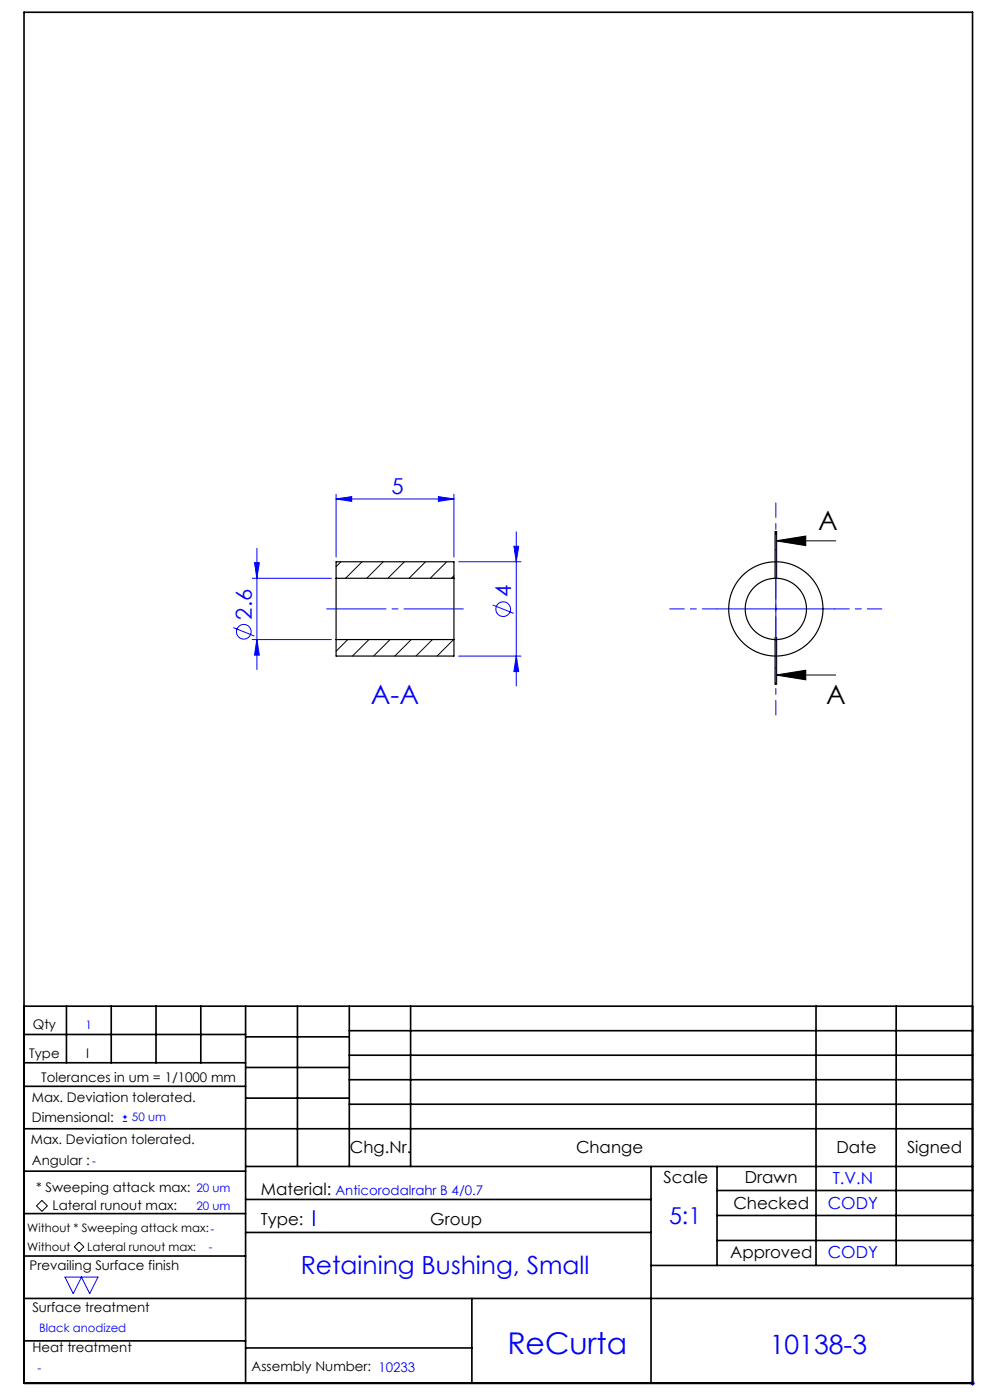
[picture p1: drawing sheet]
<svg xmlns="http://www.w3.org/2000/svg" width="210mm" height="297mm" viewBox="0 0 210 297" stroke-linecap="round" stroke-linejoin="round" font-family="sans-serif">
<g fill="none" stroke="#00f" stroke-width=".21">
<path d="M54 119.4h1l-.5 3.3zM54.5 116.3v25.7M71.3 105.9l3.3-.6v1.1zM71.3 104.9v13.3M71.3 105.9h25M93 105.3l3.3 .6-3.3 .5zM96.3 104.9v13.3M97.3 119.2h13.2M109 115.9h1l-.5 3.3zM109.5 112.8v32.7M164.6 116.7v25M49.5 133.1l4.4 1.8"/>
<path d="M53.5 122.7h16.8M53.5 135.7h16.8M54.5 135.7l.5 3.3h-1zM97.3 139.2h13.2M104.5 128.3l4.5 1.8M109.5 139.2l.5 3.3h-1zM152.1 129.2h25M26 237.9h1M26 237h1M26.5 236.5v.9M13.8 270.9h7l-1.8 3.5-1.7-3.5-1.8 3.5zM205.8 293.5h1"/>
<path d="M205.9 293.1l.7 .7M206.3 293v1M206.6 293.1l-.7 .7"/>
<circle cx="51.7" cy="134" r="1.56"/>
<circle cx="106.7" cy="129.2" r="1.56"/>
</g>
<path d="M164.4 112.7v10M164.6 114.7l6.3-1v2zM164.6 112.7v10M164.6 114.7h12.7M164.8 112.7v10M164.4 135.2v10M164.6 135.2v10M164.8 135.2v10zM164.6 143.2l6.3-1v2zM164.6 143.2h12.7M8.9 254.7l1.2 1.1-1.2 1.2-1.2-1.2zM15.8 264.5l1-1 1 1-1 1z" fill="none" stroke="#000" stroke-width=".21"/>
<path d="M164.6 112.7v32.5" fill="none" stroke="#000" stroke-width=".21" stroke-dasharray="6.3 1.3 1.3 1.3" stroke-dashoffset="2.2"/>
<path d="M164.6 116.7v-10M152.1 129.2h-10M177.1 129.2h10M164.6 141.7v10" fill="none" stroke="#00f" stroke-width=".21" stroke-dasharray="15.2 1.3 1.3 1.3" stroke-dashoffset="12.1"/>
<path d="M98.3 129.2h-29" fill="none" stroke="#00f" stroke-width=".21" stroke-dasharray="15.2 1.3 1.3 1.3" stroke-dashoffset="2.6"/>
<g fill="none" stroke="#000" stroke-width=".35">
<path d="M5.1 2.6h201.2v290.9h-201.2zM5.1 213.5h201.2M5.1 219.5h47M14.1 213.5v12M23.6 213.5v12M33.1 213.5v12M42.6 213.5v12M52.1 213.5v80M52.1 220h22M63.1 213.5v34M74.1 218.7h132.2M74.1 213.5v34"/>
<path d="M87.1 213.5v34M173.1 213.5v55M190.1 213.5v55M5.1 239.5h201.2M5.1 230.5h47M5.1 225.5h47M52.1 226.5h22M52.1 233h22M74.1 223.9h132.2M74.1 229.1h132.2M74.1 234.3h132.2M5.1 257.5h47"/>
<path d="M5.1 248.5h47M52.1 247.5h154.2M52.1 254.5h86M138.1 247.5v46M152.1 247.5v21M152.1 252.6h54.2M152.1 257.9h54.2M5.1 275.5h201.2M5.1 266.5h47M52.1 261.5h86M100.1 275.5v18M138.1 268.5h68.2"/>
<path d="M152.1 263.2h54.2M5.1 284.5h47M52.1 286h48"/>
</g>
<path d="M164.6 114.7l6.3-1v2zM164.6 143.2l6.3-1v2z" fill="#000"/>
<g fill="#00f">
<path d="M71.3 105.9l3.3-.6v1.1zM93 105.3l3.3 .6-3.3 .5z"/>
<path d="M54 119.4h1l-.5 3.3zM54.5 135.7l.5 3.3h-1zM109 115.9h1l-.5 3.3zM109.5 139.2l.5 3.3h-1z"/>
</g>
<g fill="none" stroke="#000" stroke-width=".25">
<path d="M71.3 122.7v13M71.3 122.7v-3.5h25v3.5M71.3 135.7v3.5h25v-3.5M71.3 122.7h25M71.3 135.7h25M96.3 122.7v13"/>
<circle cx="164.6" cy="129.2" r="6.5"/>
<circle cx="164.6" cy="129.2" r="10"/>
</g>
<g fill="none" stroke="#000" stroke-width=".21">
<path d="M72.3 119.2l-1 1M76.8 119.2l-3.5 3.5M81.3 119.2l-3.5 3.5M85.8 119.2l-3.5 3.5M90.3 119.2l-3.5 3.5M94.8 119.2l-3.5 3.5M73.8 135.7l-2.5 2.5M78.3 135.7l-3.5 3.5M82.8 135.7l-3.5 3.5M87.2 135.7l-3.5 3.5M91.7 135.7l-3.5 3.5M96.2 135.7l-3.5 3.5"/>
<path d="M96.3 122.1l-.5 .6"/>
</g>
<text font-size="6.3" fill="#00f" x="107.6" y="287.3">ReCurta</text>
<g font-size="5.6">
<text x="173.5" y="112.4">A</text>
<text x="175.2" y="149.3">A</text>
</g>
<g font-size="5.6" fill="#00f">
<text x="78.7" y="149.4">A-A</text>
<text x="163.3" y="287.2">10138-3</text>
</g>
<text font-size="5.3" fill="#00f" x="63.8" y="270.3">Retaining Bushing, Small</text>
<text font-size="4.9" fill="#00f" x="141.9" y="259.7">5:1</text>
<g font-size="4.7" fill="#00f">
<text x="83" y="104.8">5</text>
<text x="53.4" y="131.5" transform="rotate(-90 53.4 131.5)">2.6</text>
<text x="108.4" y="126.7" transform="rotate(-90 108.4 126.7)">4</text>
<text x="66.1" y="260">I</text>
</g>
<g font-size="3.5">
<text x="74.2" y="244.7">Chg.Nr.</text>
<text x="122.2" y="244.7">Change</text>
<text x="177.4" y="244.7">Date</text>
<text x="192.4" y="244.7">Signed</text>
<text x="140.8" y="250.9">Scale</text>
<text x="158" y="250.9">Drawn</text>
<text x="55.3" y="253.5">Material:</text>
<text x="155.6" y="256.4">Checked</text>
<text x="55.3" y="259.8">Type:</text>
<text x="91.3" y="259.8">Group</text>
<text x="154.9" y="266.9">Approved</text>
</g>
<g font-size="3.5" fill="#00f">
<text x="176.6" y="251.1">T.V.N</text>
<text x="175.6" y="256.6">CODY</text>
<text x="175.6" y="267">CODY</text>
</g>
<g font-size="2.8">
<text x="7" y="218.4">Qty</text>
<text x="6.2" y="224.5">Type</text>
<text x="18.2" y="224.5">I</text>
<text x="6.8" y="233.7">Max. Deviation tolerated.</text>
<text x="8.8" y="229.4">Tolerances in um = 1/1000 mm</text>
<text x="6.8" y="238.1">Dimensional:</text>
<text x="6.6" y="242.8">Max. Deviation tolerated.</text>
<text x="6.8" y="247.1">Angular :</text>
<text x="7.6" y="252.9">* Sweeping attack max:</text>
<text x="11.2" y="256.7">Lateral runout max:</text>
<text x="6.3" y="269.5">Prevailing Surface finish</text>
<text x="6.9" y="278.3">Surface treatment</text>
<text x="6.9" y="286.7">Heat treatment</text>
<text x="53.4" y="290.9">Assembly Number: 10233</text>
</g>
<text font-size="2.8" fill="#00f" x="71.1" y="253.5">Anticorodalrahr B 4/0.7</text>
<g font-size="2.5" fill="#00f">
<text x="18.1" y="218.3">1</text>
<text x="28" y="237.9">50 um</text>
<text x="19.6" y="247">-</text>
<text x="41.7" y="252.9">20 um</text>
<text x="41.7" y="256.6">20 um</text>
<text x="44.3" y="265.3">-</text>
<text x="8.3" y="282.6">Black anodized</text>
<text x="7.9" y="291">-</text>
</g>
<g font-size="2.5">
<text x="5.8" y="261.4">Without * Sweeping attack max:-</text>
<text x="5.8" y="265.4">Without</text>
<text x="18.5" y="265.3">Lateral runout max:</text>
</g>
</svg>
